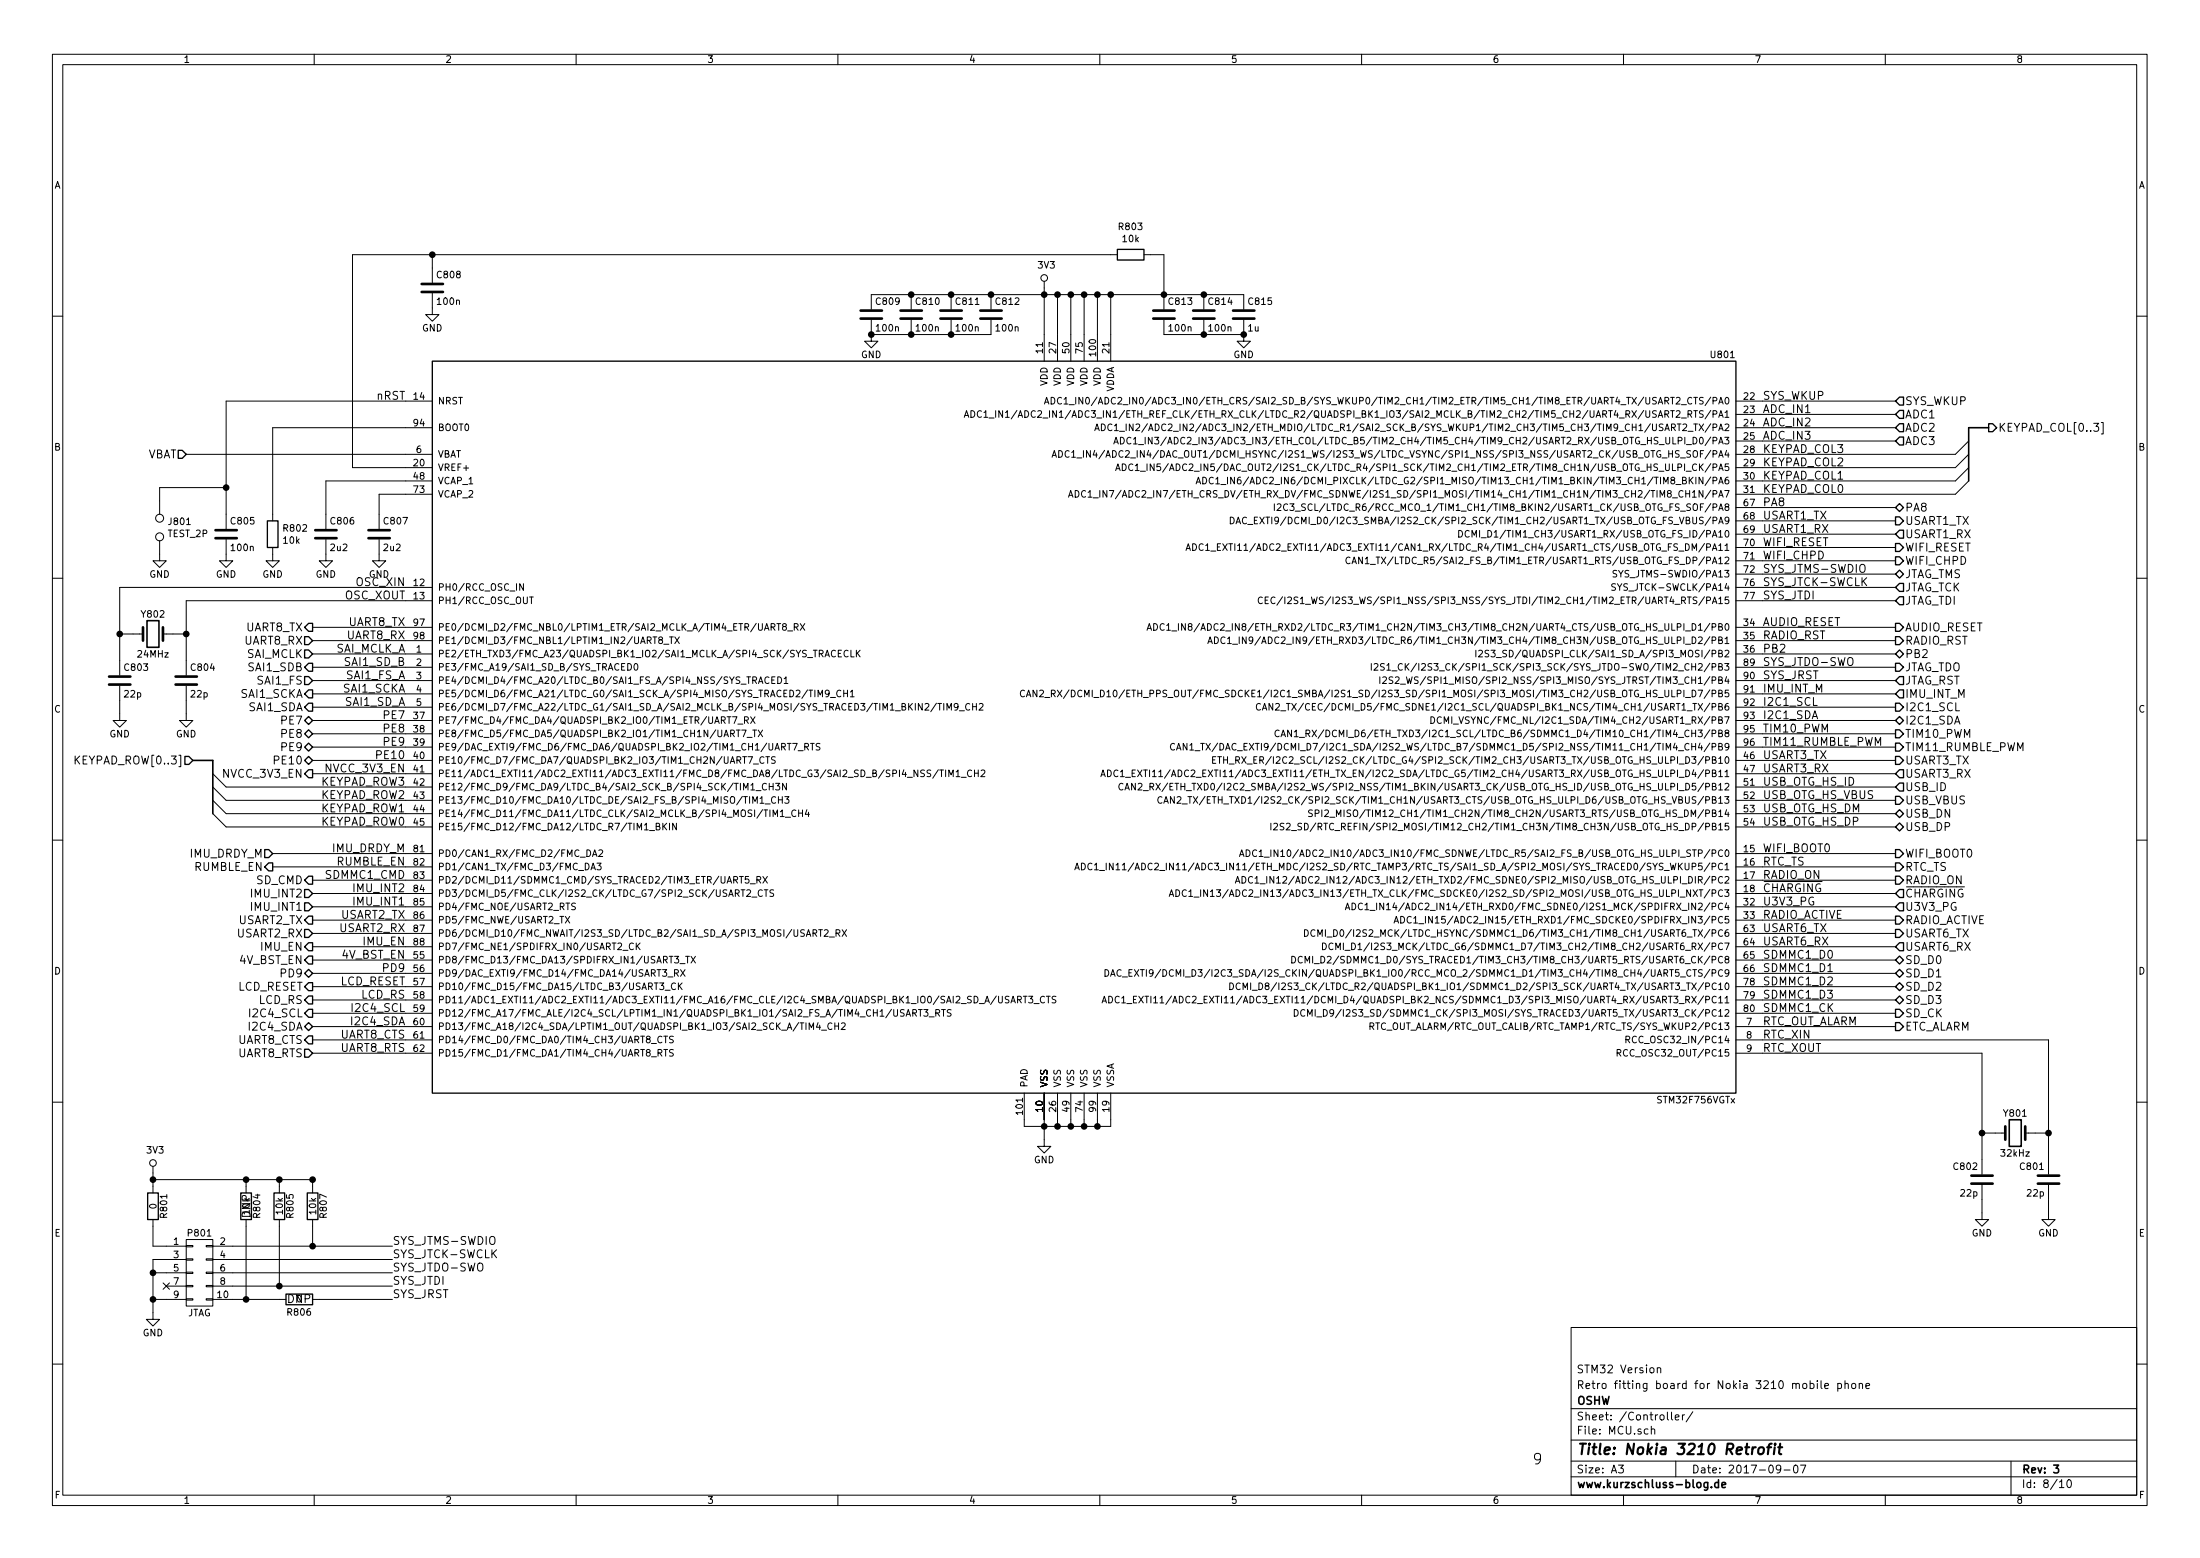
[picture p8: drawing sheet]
EESchema Schematic File Version 2
LIBS:3210retro-rescue
LIBS:a7
LIBS:ft232rl
LIBS:max1555
LIBS:tps61045
LIBS:tps62172
LIBS:mma8451q
LIBS:STM32F439NIH6
LIBS:ESP8266
LIBS:S29GL128S
LIBS:IS42S16400J
LIBS:micro_sd
LIBS:h144tc215a
LIBS:WL1807MODGIMOCT
LIBS:tp
LIBS:w3006
LIBS:tps61046
LIBS:mp34dt01tr
LIBS:drv8601
LIBS:lm4930
LIBS:ts5a22366
LIBS:tps61041dbv
LIBS:IMX7D
LIBS:ip4292cz10-tbr
LIBS:mcimx7d7dvm10sc
LIBS:pf3000
LIBS:voltages
LIBS:emif06-msd02c3
LIBS:mtfc8gacaeam-1m_wt
LIBS:sn74avc2t244
LIBS:lsm9ds1
LIBS:WM8960CGEFL
LIBS:tps61021a
LIBS:bq24400
LIBS:power
LIBS:device
LIBS:transistors
LIBS:conn
LIBS:linear
LIBS:regul
LIBS:74xx
LIBS:cmos4000
LIBS:adc-dac
LIBS:memory
LIBS:xilinx
LIBS:microcontrollers
LIBS:dsp
LIBS:microchip
LIBS:analog_switches
LIBS:motorola
LIBS:texas
LIBS:intel
LIBS:audio
LIBS:interface
LIBS:digital-audio
LIBS:philips
LIBS:display
LIBS:cypress
LIBS:siliconi
LIBS:opto
LIBS:atmel
LIBS:contrib
LIBS:valves
LIBS:stm32
LIBS:tps62742
LIBS:WM8994ECS
LIBS:tlv320adc3101
LIBS:tlv320dac3100
LIBS:3210retro-cache
EELAYER 26 0
EELAYER END
$Descr A3 16535 11693
encoding utf-8
Sheet 8 10
Title "Nokia 3210 Retrofit"
Date "2017-09-07"
Rev "3"
Comp "OSHW"
Comment1 "Retro fitting board for Nokia 3210 mobile phone"
Comment2 "STM32 Version"
Comment3 ""
Comment4 ""
$EndDescr
Text HLabel 1450 5700 0    60   Input ~ 0
KEYPAD_ROW[0..3]
$Comp
L Crystal Y802
U 1 1
P 1150 4750
F 0 "Y802" H 1150 4900 50  0000 C CNN
F 1 "24MHz" H 1150 4600 50  0000 C CNN
F 2 "Crystals:Crystal_SMD_2016-4pin_2.0x1.6mm" H 1150 4750 50  0001 C CNN
F 3 "" H 1150 4750 50  0000 C CNN
	1    1150 4750
	1    0    0    -1  
$EndComp
$Comp
L Crystal Y801
U 1 1
P 15150 8500
F 0 "Y801" H 15150 8650 50  0000 C CNN
F 1 "32kHz" H 15150 8350 50  0000 C CNN
F 2 "Crystals:Crystal_SMD_2012-2pin_2.0x1.2mm" H 15150 8500 50  0001 C CNN
F 3 "" H 15150 8500 50  0000 C CNN
	1    15150 8500
	-1   0    0    -1  
$EndComp
Wire Wire Line
	1400 4500 3050 4500
Wire Wire Line
	1400 4500 1400 4950
Wire Wire Line
	1400 4750 1300 4750
Wire Wire Line
	1000 4750 900  4750
Wire Wire Line
	900  4400 900  4950
Wire Wire Line
	900  4400 3050 4400
Wire Wire Line
	13250 7900 14900 7900
Wire Wire Line
	14900 7900 14900 8700
Wire Wire Line
	14900 8500 15000 8500
Wire Wire Line
	15300 8500 15400 8500
Wire Wire Line
	15400 7800 15400 8700
$Comp
L C C804
U 1 1
P 1400 5100
F 0 "C804" H 1425 5200 50  0000 L CNN
F 1 "22p" H 1425 5000 50  0000 L CNN
F 2 "Capacitors_SMD:C_0402_NoSilk" H 1438 4950 50  0001 C CNN
F 3 "" H 1400 5100 50  0000 C CNN
	1    1400 5100
	1    0    0    -1  
$EndComp
$Comp
L C C803
U 1 1
P 900 5100
F 0 "C803" H 925 5200 50  0000 L CNN
F 1 "22p" H 925 5000 50  0000 L CNN
F 2 "Capacitors_SMD:C_0402_NoSilk" H 938 4950 50  0001 C CNN
F 3 "" H 900 5100 50  0000 C CNN
	1    900  5100
	1    0    0    -1  
$EndComp
$Comp
L C C802
U 1 1
P 14900 8850
F 0 "C802" H 14925 8950 50  0000 L CNN
F 1 "22p" H 14925 8750 50  0000 L CNN
F 2 "Capacitors_SMD:C_0402_NoSilk" H 14938 8700 50  0001 C CNN
F 3 "" H 14900 8850 50  0000 C CNN
	1    14900 8850
	-1   0    0    -1  
$EndComp
$Comp
L C C801
U 1 1
P 15400 8850
F 0 "C801" H 15425 8950 50  0000 L CNN
F 1 "22p" H 15425 8750 50  0000 L CNN
F 2 "Capacitors_SMD:C_0402_NoSilk" H 15438 8700 50  0001 C CNN
F 3 "" H 15400 8850 50  0000 C CNN
	1    15400 8850
	-1   0    0    -1  
$EndComp
Connection ~ 15400 8500
Connection ~ 14900 8500
Connection ~ 900  4750
Connection ~ 1400 4750
$Comp
L GND #PWR0133
U 1 1
P 15400 9100
F 0 "#PWR0133" H 15400 8850 50  0001 C CNN
F 1 "GND" H 15400 8950 50  0000 C CNN
F 2 "" H 15400 9100 50  0000 C CNN
F 3 "" H 15400 9100 50  0000 C CNN
	1    15400 9100
	-1   0    0    -1  
$EndComp
$Comp
L GND #PWR0134
U 1 1
P 14900 9100
F 0 "#PWR0134" H 14900 8850 50  0001 C CNN
F 1 "GND" H 14900 8950 50  0000 C CNN
F 2 "" H 14900 9100 50  0000 C CNN
F 3 "" H 14900 9100 50  0000 C CNN
	1    14900 9100
	-1   0    0    -1  
$EndComp
$Comp
L GND #PWR0135
U 1 1
P 900 5350
F 0 "#PWR0135" H 900 5100 50  0001 C CNN
F 1 "GND" H 900 5200 50  0000 C CNN
F 2 "" H 900 5350 50  0000 C CNN
F 3 "" H 900 5350 50  0000 C CNN
	1    900  5350
	1    0    0    -1  
$EndComp
$Comp
L GND #PWR0136
U 1 1
P 1400 5350
F 0 "#PWR0136" H 1400 5100 50  0001 C CNN
F 1 "GND" H 1400 5200 50  0000 C CNN
F 2 "" H 1400 5350 50  0000 C CNN
F 3 "" H 1400 5350 50  0000 C CNN
	1    1400 5350
	1    0    0    -1  
$EndComp
Wire Wire Line
	1400 5350 1400 5250
Wire Wire Line
	900  5250 900  5350
Wire Wire Line
	14900 9000 14900 9100
Wire Wire Line
	15400 9000 15400 9100
$Comp
L CONN_02X05 P801
U 1 1
P 1500 9550
F 0 "P801" H 1500 9850 50  0000 C CNN
F 1 "JTAG" H 1500 9250 50  0000 C CNN
F 2 "Pin_Headers:Pin_Header_Straight_2x05_Pitch1.27mm" H 1500 8350 50  0001 C CNN
F 3 "" H 1500 8350 50  0000 C CNN
	1    1500 9550
	1    0    0    -1  
$EndComp
$Comp
L R R801
U 1 1
P 1150 9050
F 0 "R801" V 1230 9050 50  0000 C CNN
F 1 "0" V 1150 9050 50  0000 C CNN
F 2 "Resistors_SMD:R_0402_NoSilk" V 1080 9050 50  0001 C CNN
F 3 "" H 1150 9050 50  0000 C CNN
	1    1150 9050
	1    0    0    -1  
$EndComp
Wire Wire Line
	1150 8800 1150 8900
Wire Wire Line
	1250 9350 1150 9350
Wire Wire Line
	1150 9350 1150 9200
NoConn ~ 1250 9650
Wire Wire Line
	1250 9450 1150 9450
Wire Wire Line
	1150 9450 1150 9850
Wire Wire Line
	1250 9550 1150 9550
Connection ~ 1150 9550
Wire Wire Line
	1250 9750 1150 9750
Connection ~ 1150 9750
$Comp
L GND #PWR0137
U 1 1
P 1150 9850
F 0 "#PWR0137" H 1150 9600 50  0001 C CNN
F 1 "GND" H 1150 9700 50  0000 C CNN
F 2 "" H 1150 9850 50  0000 C CNN
F 3 "" H 1150 9850 50  0000 C CNN
	1    1150 9850
	1    0    0    -1  
$EndComp
Wire Bus Line
	14800 3200 14950 3200
Wire Wire Line
	1750 9350 2950 9350
Wire Wire Line
	2950 9450 1750 9450
Wire Wire Line
	2950 9550 1750 9550
Wire Wire Line
	1750 9650 2950 9650
Wire Wire Line
	1850 9200 1850 9750
Connection ~ 1850 9750
Wire Wire Line
	1750 9750 2100 9750
$Comp
L R R806
U 1 1
P 2250 9750
F 0 "R806" V 2150 9750 50  0000 C CNN
F 1 "0" V 2250 9750 50  0000 C CNN
F 2 "Resistors_SMD:R_0402_NoSilk" V -4570 1900 50  0001 C CNN
F 3 "" H -4500 1900 50  0001 C CNN
F 4 "DNP" V 2250 9750 60  0000 C CNN "manufacture"
	1    2250 9750
	0    -1   -1   0   
$EndComp
Wire Wire Line
	2950 9750 2400 9750
$Comp
L R R804
U 1 1
P 1850 9050
F 0 "R804" V 1930 9050 50  0000 C CNN
F 1 "10k" V 1850 9050 50  0000 C CNN
F 2 "Resistors_SMD:R_0402_NoSilk" V 1780 9050 50  0001 C CNN
F 3 "" H 1850 9050 50  0000 C CNN
F 4 "DNP" V 1850 9050 60  0000 C CNN "manufacture"
	1    1850 9050
	1    0    0    -1  
$EndComp
$Comp
L R R805
U 1 1
P 2100 9050
F 0 "R805" V 2180 9050 50  0000 C CNN
F 1 "10k" V 2100 9050 50  0000 C CNN
F 2 "Resistors_SMD:R_0402_NoSilk" V 2030 9050 50  0001 C CNN
F 3 "" H 2100 9050 50  0000 C CNN
	1    2100 9050
	1    0    0    -1  
$EndComp
$Comp
L R R807
U 1 1
P 2350 9050
F 0 "R807" V 2430 9050 50  0000 C CNN
F 1 "10k" V 2350 9050 50  0000 C CNN
F 2 "Resistors_SMD:R_0402_NoSilk" V 2280 9050 50  0001 C CNN
F 3 "" H 2350 9050 50  0000 C CNN
	1    2350 9050
	1    0    0    -1  
$EndComp
Wire Wire Line
	2350 9200 2350 9350
Connection ~ 2350 9350
Wire Wire Line
	2100 9200 2100 9650
Connection ~ 2100 9650
Wire Wire Line
	1850 8850 1850 8900
Connection ~ 1150 8850
Wire Wire Line
	2100 8850 2100 8900
Connection ~ 1850 8850
Wire Wire Line
	2350 8850 2350 8900
Connection ~ 2100 8850
Connection ~ 2350 8850
Text HLabel 14950 3200 2    60   Output ~ 0
KEYPAD_COL[0..3]
Wire Wire Line
	14700 3700 13250 3700
Wire Wire Line
	14700 3600 13250 3600
Wire Wire Line
	14700 3500 13250 3500
Wire Wire Line
	14700 3400 13250 3400
Wire Wire Line
	1700 6200 3050 6200
Wire Wire Line
	1700 6100 3050 6100
Wire Wire Line
	1700 6000 3050 6000
Wire Wire Line
	1700 5900 3050 5900
Text Label 13250 3700 0    60   ~ 0
KEYPAD_COL0
Text Label 13250 3600 0    60   ~ 0
KEYPAD_COL1
Text Label 13250 3500 0    60   ~ 0
KEYPAD_COL2
Text Label 13250 3400 0    60   ~ 0
KEYPAD_COL3
Text Label 3050 6200 2    60   ~ 0
KEYPAD_ROW0
Text Label 3050 6100 2    60   ~ 0
KEYPAD_ROW1
Text Label 3050 6000 2    60   ~ 0
KEYPAD_ROW2
Text Label 3050 5900 2    60   ~ 0
KEYPAD_ROW3
Wire Bus Line
	1450 5700 1600 5700
Wire Bus Line
	1600 5700 1600 6100
Entry Wire Line
	1700 5900 1600 5800
Entry Wire Line
	1700 6000 1600 5900
Entry Wire Line
	1700 6100 1600 6000
Entry Wire Line
	1700 6200 1600 6100
Wire Bus Line
	14800 3200 14800 3600
Entry Wire Line
	14700 3700 14800 3600
Entry Wire Line
	14700 3600 14800 3500
Entry Wire Line
	14700 3500 14800 3400
Entry Wire Line
	14700 3400 14800 3300
Text Notes 11600 11000 2    79   ~ 0
9
$Comp
L STM32F756VGTx U801
U 1 1
P 8150 5500
F 0 "U801" H 12950 8350 50  0000 C CNN
F 1 "STM32F756VGTx" H 12750 2750 50  0000 C CNN
F 2 "Housings_QFP:TQFP-100-1EP_14x14mm_Pitch0.5mm" H 13050 8275 50  0001 R TNN
F 3 "" H 8150 5500 50  0001 C CNN
	1    8150 5500
	1    0    0    -1  
$EndComp
Wire Wire Line
	2050 3200 3050 3200
Wire Wire Line
	1700 3000 3050 3000
Wire Wire Line
	1400 3400 3050 3400
Wire Wire Line
	3050 3500 2650 3500
Wire Wire Line
	2450 3600 3050 3600
Wire Wire Line
	3050 3700 2850 3700
Text Label 3050 4700 2    60   ~ 0
UART8_TX
Text Label 3050 4800 2    60   ~ 0
UART8_RX
Text Label 3050 4900 2    60   ~ 0
SAI_MCLK_A
Text Label 3050 5100 2    60   ~ 0
SAI1_FS_A
Text Label 3050 5200 2    60   ~ 0
SAI1_SCKA
Text Label 3050 5300 2    60   ~ 0
SAI1_SD_A
Text Label 13250 7700 0    60   ~ 0
RTC_OUT_ALARM
Text Label 13250 6500 0    60   ~ 0
RTC_TS
Text Label 13250 3000 0    60   ~ 0
SYS_WKUP
Text Label 13250 3100 0    60   ~ 0
ADC_IN1
Text Label 13250 3200 0    60   ~ 0
ADC_IN2
Text Label 13250 3300 0    60   ~ 0
ADC_IN3
Text Label 13250 5900 0    60   ~ 0
USB_OTG_HS_ID
Text Label 13250 6000 0    60   ~ 0
USB_OTG_HS_VBUS
Text Label 13250 6100 0    60   ~ 0
USB_OTG_HS_DM
Text Label 13250 6200 0    60   ~ 0
USB_OTG_HS_DP
Text Label 3050 7600 2    60   ~ 0
I2C4_SCL
Text Label 3050 7700 2    60   ~ 0
I2C4_SDA
Text Label 13250 7200 0    60   ~ 0
SDMMC1_D0
Text Label 13250 4300 0    60   ~ 0
SYS_JTMS-SWDIO
Text Label 13250 4400 0    60   ~ 0
SYS_JTCK-SWCLK
Text Label 13250 4500 0    60   ~ 0
SYS_JTDI
Text Label 13250 7600 0    60   ~ 0
SDMMC1_CK
Text Label 3050 6600 2    60   ~ 0
SDMMC1_CMD
Text Label 13250 5000 0    60   ~ 0
SYS_JTDO-SWO
Text Label 13250 5300 0    60   ~ 0
I2C1_SCL
Text Label 13250 5400 0    60   ~ 0
I2C1_SDA
Text Label 13250 5700 0    60   ~ 0
USART3_TX
Text Label 13250 5800 0    60   ~ 0
USART3_RX
Text Label 13250 7100 0    60   ~ 0
USART6_RX
Text Label 13250 7000 0    60   ~ 0
USART6_TX
Text Label 13250 3900 0    60   ~ 0
USART1_TX
Text Label 13250 4000 0    60   ~ 0
USART1_RX
Text Label 3050 6900 2    60   ~ 0
USART2_TX
Text Label 3050 7000 2    60   ~ 0
USART2_RX
Text HLabel 2350 4700 0    60   Output ~ 0
UART8_TX
Text HLabel 2350 4800 0    60   Input ~ 0
UART8_RX
Text HLabel 2350 4900 0    60   Input ~ 0
SAI_MCLK
Text HLabel 2350 5100 0    60   Input ~ 0
SAI1_FS
Text HLabel 2350 5200 0    60   Output ~ 0
SAI1_SCKA
Text HLabel 2350 5300 0    60   Output ~ 0
SAI1_SDA
Text HLabel 2350 6600 0    60   Output ~ 0
SD_CMD
Text HLabel 2350 6900 0    60   Output ~ 0
USART2_TX
Text HLabel 2350 7000 0    60   Input ~ 0
USART2_RX
Text HLabel 2350 7600 0    60   Output ~ 0
I2C4_SCL
Text HLabel 2350 7700 0    60   BiDi ~ 0
I2C4_SDA
Text HLabel 14250 3000 2    60   Input ~ 0
SYS_WKUP
Text HLabel 14250 3100 2    60   Input ~ 0
ADC1
Text HLabel 14250 3200 2    60   Input ~ 0
ADC2
Text HLabel 14250 3300 2    60   Input ~ 0
ADC3
Text HLabel 14250 3900 2    60   Output ~ 0
USART1_TX
Text HLabel 14250 4000 2    60   Input ~ 0
USART1_RX
Text HLabel 14250 4300 2    60   BiDi ~ 0
JTAG_TMS
Text HLabel 14250 4400 2    60   Input ~ 0
JTAG_TCK
Text HLabel 14250 4500 2    60   Input ~ 0
JTAG_TDI
Text HLabel 14250 5000 2    60   Output ~ 0
JTAG_TDO
Text HLabel 14250 5300 2    60   Output ~ 0
I2C1_SCL
Text HLabel 14250 5400 2    60   BiDi ~ 0
I2C1_SDA
Text HLabel 14250 5700 2    60   Output ~ 0
USART3_TX
Text HLabel 14250 5800 2    60   Input ~ 0
USART3_RX
Text HLabel 14250 5900 2    60   Input ~ 0
USB_ID
Text HLabel 14250 6000 2    60   Output ~ 0
USB_VBUS
Text HLabel 14250 6100 2    60   BiDi ~ 0
USB_DN
Text HLabel 14250 6200 2    60   BiDi ~ 0
USB_DP
Text HLabel 14250 6500 2    60   Output ~ 0
RTC_TS
Text HLabel 14250 7000 2    60   Output ~ 0
USART6_TX
Text HLabel 14250 7100 2    60   Input ~ 0
USART6_RX
Text HLabel 14250 7200 2    60   BiDi ~ 0
SD_D0
Text HLabel 14250 7600 2    60   Output ~ 0
SD_CK
Text HLabel 14250 7700 2    60   Output ~ 0
ETC_ALARM
Wire Wire Line
	2350 4700 3050 4700
Wire Wire Line
	2350 4800 3050 4800
Wire Wire Line
	2350 4900 3050 4900
Wire Wire Line
	2350 5100 3050 5100
Wire Wire Line
	2350 5200 3050 5200
Wire Wire Line
	2350 5300 3050 5300
Wire Wire Line
	2350 6600 3050 6600
Wire Wire Line
	2350 6900 3050 6900
Wire Wire Line
	2350 7000 3050 7000
Wire Wire Line
	2350 7600 3050 7600
Wire Wire Line
	2350 7700 3050 7700
Wire Wire Line
	13250 3000 14250 3000
Wire Wire Line
	13250 3100 14250 3100
Wire Wire Line
	13250 3200 14250 3200
Wire Wire Line
	13250 3300 14250 3300
Wire Wire Line
	13250 3900 14250 3900
Wire Wire Line
	13250 4000 14250 4000
Wire Wire Line
	13250 4300 14250 4300
Wire Wire Line
	13250 4400 14250 4400
Wire Wire Line
	13250 4500 14250 4500
Wire Wire Line
	13250 5000 14250 5000
Wire Wire Line
	13250 5300 14250 5300
Wire Wire Line
	13250 5400 14250 5400
Wire Wire Line
	13250 5700 14250 5700
Wire Wire Line
	13250 5800 14250 5800
Wire Wire Line
	13250 5900 14250 5900
Wire Wire Line
	13250 6000 14250 6000
Wire Wire Line
	13250 6100 14250 6100
Wire Wire Line
	13250 6200 14250 6200
Wire Wire Line
	13250 6500 14250 6500
Wire Wire Line
	13250 7000 14250 7000
Wire Wire Line
	13250 7100 14250 7100
Wire Wire Line
	13250 7200 14250 7200
Wire Wire Line
	13250 7600 14250 7600
Wire Wire Line
	13250 7700 14250 7700
Wire Wire Line
	13250 7800 15400 7800
$Comp
L GND #PWR0809
U 1 1
P 7850 8550
F 0 "#PWR0809" H 7850 8300 50  0001 C CNN
F 1 "GND" H 7850 8400 50  0000 C CNN
F 2 "" H 7850 8550 50  0000 C CNN
F 3 "" H 7850 8550 50  0000 C CNN
	1    7850 8550
	-1   0    0    -1  
$EndComp
Wire Wire Line
	7850 8400 7850 8550
Wire Wire Line
	7700 8450 8350 8450
Wire Wire Line
	7950 8450 7950 8400
Connection ~ 7850 8450
Wire Wire Line
	8050 8450 8050 8400
Connection ~ 7950 8450
Wire Wire Line
	8150 8450 8150 8400
Connection ~ 8050 8450
Wire Wire Line
	8250 8450 8250 8400
Connection ~ 8150 8450
Wire Wire Line
	8350 8450 8350 8400
Connection ~ 8250 8450
$Comp
L C C812
U 1 1
P 7450 2350
F 0 "C812" H 7475 2450 50  0000 L CNN
F 1 "100n" H 7475 2250 50  0000 L CNN
F 2 "Capacitors_SMD:C_0402_NoSilk" H 7488 2200 50  0001 C CNN
F 3 "" H 7450 2350 50  0000 C CNN
	1    7450 2350
	1    0    0    -1  
$EndComp
$Comp
L C C811
U 1 1
P 7150 2350
F 0 "C811" H 7175 2450 50  0000 L CNN
F 1 "100n" H 7175 2250 50  0000 L CNN
F 2 "Capacitors_SMD:C_0402_NoSilk" H 7188 2200 50  0001 C CNN
F 3 "" H 7150 2350 50  0000 C CNN
	1    7150 2350
	1    0    0    -1  
$EndComp
$Comp
L C C810
U 1 1
P 6850 2350
F 0 "C810" H 6875 2450 50  0000 L CNN
F 1 "100n" H 6875 2250 50  0000 L CNN
F 2 "Capacitors_SMD:C_0402_NoSilk" H 6888 2200 50  0001 C CNN
F 3 "" H 6850 2350 50  0000 C CNN
	1    6850 2350
	1    0    0    -1  
$EndComp
$Comp
L C C809
U 1 1
P 6550 2350
F 0 "C809" H 6575 2450 50  0000 L CNN
F 1 "100n" H 6575 2250 50  0000 L CNN
F 2 "Capacitors_SMD:C_0402_NoSilk" H 6588 2200 50  0001 C CNN
F 3 "" H 6550 2350 50  0000 C CNN
	1    6550 2350
	1    0    0    -1  
$EndComp
$Comp
L C C806
U 1 1
P 2450 4000
F 0 "C806" H 2475 4100 50  0000 L CNN
F 1 "2u2" H 2475 3900 50  0000 L CNN
F 2 "Capacitors_SMD:C_0402_NoSilk" H 2488 3850 50  0001 C CNN
F 3 "" H 2450 4000 50  0000 C CNN
	1    2450 4000
	1    0    0    -1  
$EndComp
$Comp
L C C807
U 1 1
P 2850 4000
F 0 "C807" H 2875 4100 50  0000 L CNN
F 1 "2u2" H 2875 3900 50  0000 L CNN
F 2 "Capacitors_SMD:C_0402_NoSilk" H 2888 3850 50  0001 C CNN
F 3 "" H 2850 4000 50  0000 C CNN
	1    2850 4000
	1    0    0    -1  
$EndComp
Wire Wire Line
	2850 3700 2850 3850
Wire Wire Line
	2450 3600 2450 3850
$Comp
L C C815
U 1 1
P 9350 2350
F 0 "C815" H 9375 2450 50  0000 L CNN
F 1 "1u" H 9375 2250 50  0000 L CNN
F 2 "Capacitors_SMD:C_0402_NoSilk" H 9388 2200 50  0001 C CNN
F 3 "" H 9350 2350 50  0000 C CNN
	1    9350 2350
	1    0    0    -1  
$EndComp
$Comp
L C C814
U 1 1
P 9050 2350
F 0 "C814" H 9075 2450 50  0000 L CNN
F 1 "100n" H 9075 2250 50  0000 L CNN
F 2 "Capacitors_SMD:C_0402_NoSilk" H 9088 2200 50  0001 C CNN
F 3 "" H 9050 2350 50  0000 C CNN
	1    9050 2350
	1    0    0    -1  
$EndComp
$Comp
L C C813
U 1 1
P 8750 2350
F 0 "C813" H 8775 2450 50  0000 L CNN
F 1 "100n" H 8775 2250 50  0000 L CNN
F 2 "Capacitors_SMD:C_0402_NoSilk" H 8788 2200 50  0001 C CNN
F 3 "" H 8750 2350 50  0000 C CNN
	1    8750 2350
	1    0    0    -1  
$EndComp
$Comp
L GND #PWR0807
U 1 1
P 6550 2500
F 0 "#PWR0807" H 6550 2250 50  0001 C CNN
F 1 "GND" H 6550 2350 50  0000 C CNN
F 2 "" H 6550 2500 50  0000 C CNN
F 3 "" H 6550 2500 50  0000 C CNN
	1    6550 2500
	-1   0    0    -1  
$EndComp
Wire Wire Line
	6550 2500 7450 2500
Connection ~ 6850 2500
Connection ~ 7150 2500
Connection ~ 6850 2200
Connection ~ 7150 2200
Connection ~ 8750 2200
Connection ~ 9050 2200
Wire Wire Line
	8750 2500 9350 2500
Connection ~ 9350 2500
Connection ~ 9050 2500
$Comp
L GND #PWR0810
U 1 1
P 9350 2500
F 0 "#PWR0810" H 9350 2250 50  0001 C CNN
F 1 "GND" H 9350 2350 50  0000 C CNN
F 2 "" H 9350 2500 50  0000 C CNN
F 3 "" H 9350 2500 50  0000 C CNN
	1    9350 2500
	-1   0    0    -1  
$EndComp
Connection ~ 6550 2500
Connection ~ 7450 2200
Wire Wire Line
	7850 2150 7850 2500
Connection ~ 7850 2200
Wire Wire Line
	7950 2200 7950 2500
Connection ~ 7950 2200
Wire Wire Line
	8050 2200 8050 2500
Connection ~ 8050 2200
Wire Wire Line
	8150 2200 8150 2500
Connection ~ 8150 2200
Wire Wire Line
	8250 2200 8250 2500
Connection ~ 8250 2200
Wire Wire Line
	8350 2200 8350 2500
Connection ~ 8350 2200
$Comp
L GND #PWR0805
U 1 1
P 2850 4150
F 0 "#PWR0805" H 2850 3900 50  0001 C CNN
F 1 "GND" H 2850 4000 50  0000 C CNN
F 2 "" H 2850 4150 50  0000 C CNN
F 3 "" H 2850 4150 50  0000 C CNN
	1    2850 4150
	-1   0    0    -1  
$EndComp
$Comp
L GND #PWR0804
U 1 1
P 2450 4150
F 0 "#PWR0804" H 2450 3900 50  0001 C CNN
F 1 "GND" H 2450 4000 50  0000 C CNN
F 2 "" H 2450 4150 50  0000 C CNN
F 3 "" H 2450 4150 50  0000 C CNN
	1    2450 4150
	-1   0    0    -1  
$EndComp
$Comp
L R R802
U 1 1
P 2050 4000
F 0 "R802" H 2120 4046 50  0000 L CNN
F 1 "10k" H 2120 3955 50  0000 L CNN
F 2 "Resistors_SMD:R_0402_NoSilk" V 1980 4000 50  0001 C CNN
F 3 "" H 2050 4000 50  0001 C CNN
	1    2050 4000
	1    0    0    -1  
$EndComp
$Comp
L GND #PWR0803
U 1 1
P 2050 4150
F 0 "#PWR0803" H 2050 3900 50  0001 C CNN
F 1 "GND" H 2050 4000 50  0000 C CNN
F 2 "" H 2050 4150 50  0000 C CNN
F 3 "" H 2050 4150 50  0000 C CNN
	1    2050 4150
	-1   0    0    -1  
$EndComp
Wire Wire Line
	2050 3850 2050 3200
$Comp
L TEST_2P J801
U 1 1
P 1200 3950
F 0 "J801" V 1154 3892 50  0000 R CNN
F 1 "TEST_2P" V 1245 3892 50  0000 R CNN
F 2 "NokiaRetroFit:SolderWirePad_2x_0,8" H 1200 3950 50  0001 C CNN
F 3 "" H 1200 3950 50  0001 C CNN
	1    1200 3950
	0    -1   1    0   
$EndComp
Wire Wire Line
	1700 3000 1700 3850
$Comp
L GND #PWR0801
U 1 1
P 1200 4150
F 0 "#PWR0801" H 1200 3900 50  0001 C CNN
F 1 "GND" H 1200 4000 50  0000 C CNN
F 2 "" H 1200 4150 50  0000 C CNN
F 3 "" H 1200 4150 50  0000 C CNN
	1    1200 4150
	-1   0    0    -1  
$EndComp
$Comp
L C C805
U 1 1
P 1700 4000
F 0 "C805" H 1725 4100 50  0000 L CNN
F 1 "100n" H 1725 3900 50  0000 L CNN
F 2 "Capacitors_SMD:C_0402_NoSilk" H 1738 3850 50  0001 C CNN
F 3 "" H 1700 4000 50  0000 C CNN
	1    1700 4000
	1    0    0    -1  
$EndComp
$Comp
L GND #PWR0802
U 1 1
P 1700 4150
F 0 "#PWR0802" H 1700 3900 50  0001 C CNN
F 1 "GND" H 1700 4000 50  0000 C CNN
F 2 "" H 1700 4150 50  0000 C CNN
F 3 "" H 1700 4150 50  0000 C CNN
	1    1700 4150
	-1   0    0    -1  
$EndComp
Wire Wire Line
	1200 3650 1700 3650
Connection ~ 1700 3650
Wire Wire Line
	1200 3650 1200 3750
Text HLabel 1400 3400 0    60   Input ~ 0
VBAT
Wire Wire Line
	6550 2200 9350 2200
Wire Wire Line
	2650 3500 2650 1900
Wire Wire Line
	2650 1900 8350 1900
$Comp
L R R803
U 1 1
P 8500 1900
F 0 "R803" V 8707 1900 50  0000 C CNN
F 1 "10k" V 8616 1900 50  0000 C CNN
F 2 "Resistors_SMD:R_0402_NoSilk" V 8430 1900 50  0001 C CNN
F 3 "" H 8500 1900 50  0001 C CNN
	1    8500 1900
	0    -1   -1   0   
$EndComp
Wire Wire Line
	8650 1900 8750 1900
Wire Wire Line
	8750 1900 8750 2200
$Comp
L C C808
U 1 1
P 3250 2150
F 0 "C808" H 3275 2250 50  0000 L CNN
F 1 "100n" H 3275 2050 50  0000 L CNN
F 2 "Capacitors_SMD:C_0402_NoSilk" H 3288 2000 50  0001 C CNN
F 3 "" H 3250 2150 50  0000 C CNN
	1    3250 2150
	1    0    0    -1  
$EndComp
$Comp
L GND #PWR0806
U 1 1
P 3250 2300
F 0 "#PWR0806" H 3250 2050 50  0001 C CNN
F 1 "GND" H 3250 2150 50  0000 C CNN
F 2 "" H 3250 2300 50  0000 C CNN
F 3 "" H 3250 2300 50  0000 C CNN
	1    3250 2300
	-1   0    0    -1  
$EndComp
Wire Wire Line
	3250 2000 3250 1900
Connection ~ 3250 1900
Wire Wire Line
	13250 5500 14250 5500
Text Label 13250 5500 0    60   ~ 0
TIM10_PWM
Text HLabel 14250 5500 2    60   Output ~ 0
TIM10_PWM
Text Label 2950 9350 0    60   ~ 0
SYS_JTMS-SWDIO
Text Label 2950 9450 0    60   ~ 0
SYS_JTCK-SWCLK
Text Label 2950 9650 0    60   ~ 0
SYS_JTDI
Text Label 2950 9550 0    60   ~ 0
SYS_JTDO-SWO
Text Label 3050 3000 2    60   ~ 0
nRST
Text Label 2950 9750 0    60   ~ 0
SYS_JRST
Text Label 13250 5100 0    60   ~ 0
SYS_JRST
Wire Wire Line
	13250 5100 14250 5100
Text HLabel 14250 5100 2    60   Input ~ 0
JTAG_RST
Wire Wire Line
	1150 8850 2350 8850
Wire Wire Line
	3050 7500 2350 7500
Text Label 3050 7500 2    60   ~ 0
LCD_RS
Text HLabel 2350 7500 0    60   Output ~ 0
LCD_RS
Wire Wire Line
	3050 7400 2350 7400
Text Label 3050 7400 2    60   ~ 0
LCD_RESET
Text HLabel 2350 7400 0    60   Output ~ 0
LCD_RESET
Text Label 13250 6700 0    60   ~ 0
~CHARGING
Text HLabel 14250 6700 2    60   Input ~ 0
~CHARGING
Wire Wire Line
	13250 6700 14250 6700
Text Label 3050 6400 2    60   ~ 0
IMU_DRDY_M
Text HLabel 2050 6400 0    60   Input ~ 0
IMU_DRDY_M
Wire Wire Line
	3050 6400 2050 6400
Text Label 13250 5200 0    60   ~ 0
IMU_INT_M
Text HLabel 14250 5200 2    60   Input ~ 0
IMU_INT_M
Wire Wire Line
	13250 5200 14250 5200
Wire Wire Line
	2350 6800 3050 6800
Text Label 3050 6700 2    60   ~ 0
IMU_INT2
Text HLabel 2350 6700 0    60   Input ~ 0
IMU_INT2
Wire Wire Line
	2350 6700 3050 6700
Text Label 3050 6800 2    60   ~ 0
IMU_INT1
Text HLabel 2350 6800 0    60   Input ~ 0
IMU_INT1
Wire Wire Line
	3050 7100 2350 7100
Text Label 3050 7100 2    60   ~ 0
IMU_EN
Text HLabel 2350 7100 0    60   Output ~ 0
IMU_EN
Wire Wire Line
	3050 7800 2350 7800
Wire Wire Line
	3050 7900 2350 7900
Text HLabel 2350 7800 0    60   Output ~ 0
UART8_CTS
Text HLabel 2350 7900 0    60   Input ~ 0
UART8_RTS
Wire Wire Line
	13250 6900 14250 6900
Text Label 13250 6900 0    60   ~ 0
RADIO_ACTIVE
Text HLabel 14250 6900 2    60   Output ~ 0
RADIO_ACTIVE
Text Label 13250 4800 0    60   ~ 0
RADIO_RST
Text HLabel 14250 4800 2    60   Output ~ 0
RADIO_RST
Wire Wire Line
	13250 4800 14250 4800
Text Label 13250 4200 0    60   ~ 0
WIFI_CHPD
Text HLabel 14250 4200 2    60   Output ~ 0
WIFI_CHPD
Wire Wire Line
	13250 4200 14250 4200
Wire Wire Line
	13250 4100 14250 4100
Text Label 13250 4100 0    60   ~ 0
WIFI_RESET
Text HLabel 14250 4100 2    60   Output ~ 0
WIFI_RESET
Text Label 13250 6400 0    60   ~ 0
WIFI_BOOT0
Text HLabel 14250 6400 2    60   Output ~ 0
WIFI_BOOT0
Wire Wire Line
	13250 6400 14250 6400
Text Label 13250 6600 0    60   ~ 0
RADIO_ON
Text HLabel 14250 6600 2    60   Output ~ 0
RADIO_ON
Wire Wire Line
	13250 6600 14250 6600
Text Label 3050 5800 2    60   ~ 0
NVCC_3V3_EN
Text HLabel 2350 5800 0    60   Output ~ 0
NVCC_3V3_EN
Wire Wire Line
	2350 5800 3050 5800
Text Label 13250 6800 0    60   ~ 0
U3V3_PG
Text HLabel 14250 6800 2    60   Input ~ 0
U3V3_PG
Wire Wire Line
	13250 6800 14250 6800
Text Label 3050 5000 2    60   ~ 0
SAI1_SD_B
Text HLabel 2350 5000 0    60   Output ~ 0
SAI1_SDB
Wire Wire Line
	2350 5000 3050 5000
Text Label 13250 4700 0    60   ~ 0
AUDIO_RESET
Text HLabel 14250 4700 2    60   Output ~ 0
AUDIO_RESET
Wire Wire Line
	13250 4700 14250 4700
Text Label 3050 6500 2    60   ~ 0
RUMBLE_EN
Text HLabel 2050 6500 0    60   Output ~ 0
RUMBLE_EN
Wire Wire Line
	3050 6500 2050 6500
Text Label 13250 5600 0    60   ~ 0
TIM11_RUMBLE_PWM
Text HLabel 14250 5600 2    60   Output ~ 0
TIM11_RUMBLE_PWM
Wire Wire Line
	13250 5600 14250 5600
Text Label 13250 7300 0    60   ~ 0
SDMMC1_D1
Text HLabel 14250 7300 2    60   BiDi ~ 0
SD_D1
Wire Wire Line
	13250 7300 14250 7300
Text Label 13250 7400 0    60   ~ 0
SDMMC1_D2
Text HLabel 14250 7400 2    60   BiDi ~ 0
SD_D2
Wire Wire Line
	13250 7400 14250 7400
Text Label 13250 7500 0    60   ~ 0
SDMMC1_D3
Text HLabel 14250 7500 2    60   BiDi ~ 0
SD_D3
Wire Wire Line
	13250 7500 14250 7500
Text Label 3050 5400 2    60   ~ 0
PE7
Text HLabel 2350 5400 0    60   BiDi ~ 0
PE7
Wire Wire Line
	2350 5400 3050 5400
Text Label 3050 5500 2    60   ~ 0
PE8
Text HLabel 2350 5500 0    60   BiDi ~ 0
PE8
Wire Wire Line
	2350 5500 3050 5500
Text Label 3050 5600 2    60   ~ 0
PE9
Text HLabel 2350 5600 0    60   BiDi ~ 0
PE9
Wire Wire Line
	2350 5600 3050 5600
Text Label 3050 5700 2    60   ~ 0
PE10
Text HLabel 2350 5700 0    60   BiDi ~ 0
PE10
Wire Wire Line
	2350 5700 3050 5700
$Comp
L 3V3 #PWR017
U 1 1
P 7850 2150
F 0 "#PWR017" H 7850 2000 50  0001 C CNN
F 1 "3V3" H 7867 2323 50  0000 C CNN
F 2 "" H 7850 2150 50  0001 C CNN
F 3 "" H 7850 2150 50  0001 C CNN
	1    7850 2150
	1    0    0    -1  
$EndComp
Wire Wire Line
	7700 8450 7700 8400
$Comp
L 3V3 #PWR0808
U 1 1
P 1150 8800
F 0 "#PWR0808" H 1150 8650 50  0001 C CNN
F 1 "3V3" H 1167 8973 50  0000 C CNN
F 2 "" H 1150 8800 50  0001 C CNN
F 3 "" H 1150 8800 50  0001 C CNN
	1    1150 8800
	1    0    0    -1  
$EndComp
Text Label 3050 7200 2    60   ~ 0
4V_BST_EN
Text HLabel 2350 7200 0    60   Output ~ 0
4V_BST_EN
Wire Wire Line
	2350 7200 3050 7200
Text Label 3050 7300 2    60   ~ 0
PD9
Text HLabel 2350 7300 0    60   BiDi ~ 0
PD9
Wire Wire Line
	2350 7300 3050 7300
Text Label 13250 4900 0    60   ~ 0
PB2
Text HLabel 14250 4900 2    60   BiDi ~ 0
PB2
Wire Wire Line
	13250 4900 14250 4900
Text Label 13250 3800 0    60   ~ 0
PA8
Text HLabel 14250 3800 2    60   BiDi ~ 0
PA8
Wire Wire Line
	13250 3800 14250 3800
Text Label 3050 7800 2    60   ~ 0
UART8_CTS
Text Label 3050 7900 2    60   ~ 0
UART8_RTS
Text Label 13250 7800 0    60   ~ 0
RTC_XIN
Text Label 13250 7900 0    60   ~ 0
RTC_XOUT
Text Label 3050 4400 2    60   ~ 0
OSC_XIN
Text Label 3050 4500 2    60   ~ 0
OSC_XOUT
$EndSCHEMATC
